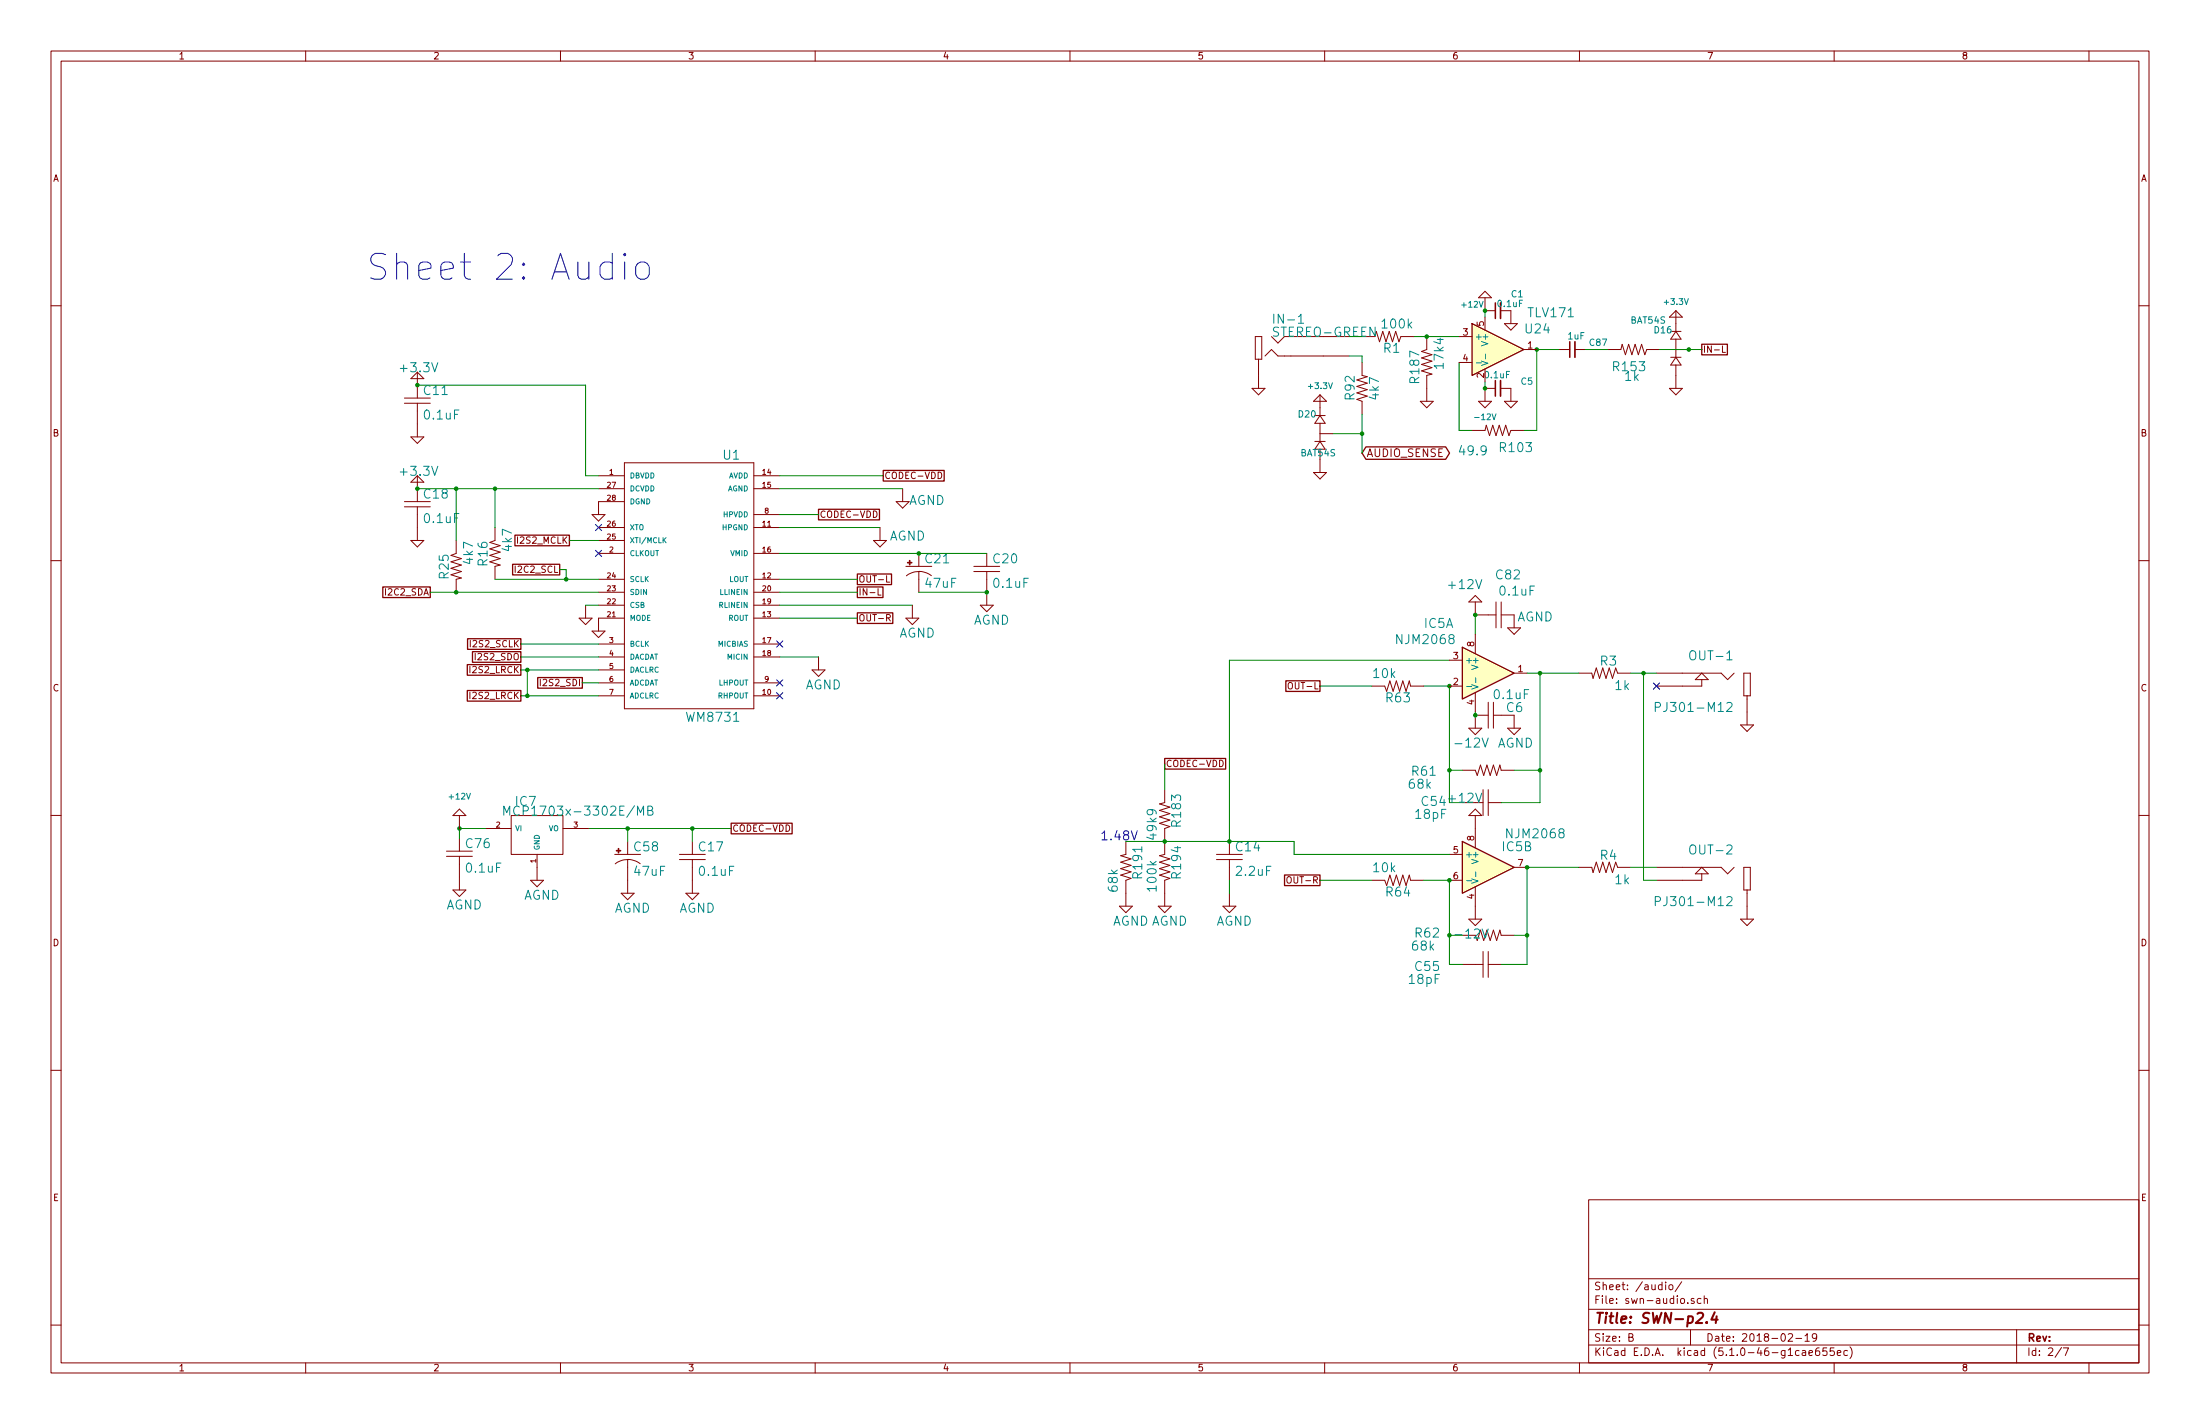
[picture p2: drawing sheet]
EESchema Schematic File Version 4
LIBS:SWN-cache
EELAYER 29 0
EELAYER END
$Descr B 17000 11000
encoding utf-8
Sheet 2 7
Title "SWN-p2.4"
Date "2018-02-19"
Rev ""
Comp ""
Comment1 ""
Comment2 ""
Comment3 ""
Comment4 ""
$EndDescr
Text Notes 8500 6500 0    70   ~ 0
1.48V
Text Notes 2825 2175 0    200  ~ 0
Sheet 2: Audio
$Comp
L SMR-eagle:+3.3V #+3.3V031
U 1 1
P 3225 2875
F 0 "#+3.3V031" H 3075 2875 70  0001 L BNN
F 1 "+3.3V" H 3075 2875 70  0000 L BNN
F 2 "" H 3225 2875 60  0001 C CNN
F 3 "" H 3225 2875 60  0001 C CNN
	1    3225 2875
	1    0    0    -1  
$EndComp
$Comp
L SMR-eagle:+3.3V #+3.3V032
U 1 1
P 3225 3675
F 0 "#+3.3V032" H 3075 3675 70  0001 L BNN
F 1 "+3.3V" H 3075 3675 70  0000 L BNN
F 2 "" H 3225 3675 60  0001 C CNN
F 3 "" H 3225 3675 60  0001 C CNN
	1    3225 3675
	1    0    0    -1  
$EndComp
$Comp
L SMR-eagle:AGND #AGND033
U 1 1
P 6325 5175
F 0 "#AGND033" H 6225 5025 70  0001 L BNN
F 1 "AGND" H 6225 5025 70  0000 L BNN
F 2 "" H 6325 5175 60  0001 C CNN
F 3 "" H 6325 5175 60  0001 C CNN
	1    6325 5175
	1    0    0    -1  
$EndComp
$Comp
L SMR-eagle:AGND #AGND034
U 1 1
P 11700 4850
F 0 "#AGND034" H 11600 4700 70  0001 L BNN
F 1 "AGND" H 11725 4900 70  0000 L BNN
F 2 "" H 11700 4850 60  0001 C CNN
F 3 "" H 11700 4850 60  0001 C CNN
	1    11700 4850
	1    0    0    -1  
$EndComp
$Comp
L SMR-eagle:AGND #AGND036
U 1 1
P 9500 7000
F 0 "#AGND036" H 9400 6850 70  0001 L BNN
F 1 "AGND" H 9400 6850 70  0000 L BNN
F 2 "" H 9500 7000 60  0001 C CNN
F 3 "" H 9500 7000 60  0001 C CNN
	1    9500 7000
	1    0    0    -1  
$EndComp
$Comp
L SMR-eagle:AGND #AGND037
U 1 1
P 9000 7000
F 0 "#AGND037" H 8900 6850 70  0001 L BNN
F 1 "AGND" H 8900 6850 70  0000 L BNN
F 2 "" H 9000 7000 60  0001 C CNN
F 3 "" H 9000 7000 60  0001 C CNN
	1    9000 7000
	1    0    0    -1  
$EndComp
$Comp
L SMR-eagle:AGND #AGND038
U 1 1
P 8700 7000
F 0 "#AGND038" H 8600 6850 70  0001 L BNN
F 1 "AGND" H 8600 6850 70  0000 L BNN
F 2 "" H 8700 7000 60  0001 C CNN
F 3 "" H 8700 7000 60  0001 C CNN
	1    8700 7000
	1    0    0    -1  
$EndComp
$Comp
L SMR-eagle:AGND #AGND039
U 1 1
P 7625 4675
F 0 "#AGND039" H 7525 4525 70  0001 L BNN
F 1 "AGND" H 7525 4525 70  0000 L BNN
F 2 "" H 7625 4675 60  0001 C CNN
F 3 "" H 7625 4675 60  0001 C CNN
	1    7625 4675
	1    0    0    -1  
$EndComp
$Comp
L SMR-eagle:CB C11
U 1 1
P 3225 3075
F 0 "C11" H 3265 3099 70  0000 L BNN
F 1 "0.1uF" H 3264 2910 70  0000 L BNN
F 2 "4ms-footprints:C0603" H 3215 2865 65  0001 L TNN
F 3 "" H 3225 3075 60  0001 C CNN
	1    3225 3075
	1    0    0    -1  
$EndComp
$Comp
L SMR-eagle:CB C14
U 1 1
P 9500 6600
F 0 "C14" H 9540 6624 70  0000 L BNN
F 1 "2.2uF" H 9539 6435 70  0000 L BNN
F 2 "4ms-footprints:C0603" H 9490 6390 65  0001 L TNN
F 3 "" H 9500 6600 60  0001 C CNN
	1    9500 6600
	1    0    0    -1  
$EndComp
$Comp
L SMR-eagle:CB C18
U 1 1
P 3225 3875
F 0 "C18" H 3265 3899 70  0000 L BNN
F 1 "0.1uF" H 3264 3710 70  0000 L BNN
F 2 "4ms-footprints:C0603" H 3215 3665 65  0001 L TNN
F 3 "" H 3225 3875 60  0001 C CNN
	1    3225 3875
	1    0    0    -1  
$EndComp
$Comp
L SMR-eagle:CB C20
U 1 1
P 7625 4375
F 0 "C20" H 7665 4399 70  0000 L BNN
F 1 "0.1uF" H 7664 4210 70  0000 L BNN
F 2 "4ms-footprints:C0603" H 7615 4165 65  0001 L TNN
F 3 "" H 7625 4375 60  0001 C CNN
	1    7625 4375
	1    0    0    -1  
$EndComp
$Comp
L 4ms-passives:CAP-ELEC-TH C21
U 1 1
P 7100 4375
AR Path="/5935F875" Ref="C21"  Part="1" 
AR Path="/5935CD8D/5935F875" Ref="C21"  Part="1" 
AR Path="/5935CD8B/59A8B3B8/5935F875" Ref="C21"  Part="1" 
AR Path="/59A8B3B8/5935F875" Ref="C21"  Part="1" 
F 0 "C21" H 7140 4399 70  0000 L BNN
F 1 "47uF" H 7139 4210 70  0000 L BNN
F 2 "4ms-footprints:CP_Elec_5x5.3" H 7090 4165 65  0001 L TNN
F 3 "" H 7100 4375 60  0001 C CNN
	1    7100 4375
	1    0    0    -1  
$EndComp
$Comp
L SMR-eagle:CB C54
U 1 1
P 11500 6200
F 0 "C54" V 11525 5675 70  0000 L BNN
F 1 "18pF" V 11625 5625 70  0000 L BNN
F 2 "4ms-footprints:C0603" H 11490 5990 65  0001 L TNN
F 3 "" H 11500 6200 60  0001 C CNN
	1    11500 6200
	0    1    1    0   
$EndComp
$Comp
L SMR-eagle:CB C55
U 1 1
P 11500 7450
F 0 "C55" V 11550 6875 70  0000 L BNN
F 1 "18pF" V 11650 6825 70  0000 L BNN
F 2 "4ms-footprints:C0603" H 11490 7240 65  0001 L TNN
F 3 "" H 11500 7450 60  0001 C CNN
	1    11500 7450
	0    1    1    0   
$EndComp
$Comp
L SMR-eagle:CB C82
U 1 1
P 11600 4750
F 0 "C82" V 11325 4700 70  0000 L BNN
F 1 "0.1uF" V 11450 4725 70  0000 L BNN
F 2 "4ms-footprints:C0603" H 11590 4540 65  0001 L TNN
F 3 "" H 11600 4750 60  0001 C CNN
	1    11600 4750
	0    1    1    0   
$EndComp
$Comp
L SMR-eagle:AGND #GND040
U 1 1
P 6800 4175
F 0 "#GND040" H 6700 4025 70  0001 L BNN
F 1 "AGND" H 6875 4175 70  0000 L BNN
F 2 "" H 6800 4175 60  0001 C CNN
F 3 "" H 6800 4175 60  0001 C CNN
	1    6800 4175
	1    0    0    -1  
$EndComp
$Comp
L SMR-eagle:AGND #GND041
U 1 1
P 6975 3875
F 0 "#GND041" H 6875 3725 70  0001 L BNN
F 1 "AGND" H 7025 3850 70  0000 L BNN
F 2 "" H 6975 3875 60  0001 C CNN
F 3 "" H 6975 3875 60  0001 C CNN
	1    6975 3875
	1    0    0    -1  
$EndComp
$Comp
L SMR-eagle:GND #GND042
U 1 1
P 4625 4875
F 0 "#GND042" H 4625 4875 60  0001 C CNN
F 1 "~" H 4625 4875 60  0001 C CNN
F 2 "" H 4625 4875 60  0001 C CNN
F 3 "" H 4625 4875 60  0001 C CNN
	1    4625 4875
	1    0    0    -1  
$EndComp
$Comp
L SMR-eagle:GND #GND043
U 1 1
P 13500 7100
F 0 "#GND043" H 13500 7100 60  0001 C CNN
F 1 "~" H 13500 7100 60  0001 C CNN
F 2 "" H 13500 7100 60  0001 C CNN
F 3 "" H 13500 7100 60  0001 C CNN
	1    13500 7100
	1    0    0    -1  
$EndComp
$Comp
L SMR-eagle:GND #GND044
U 1 1
P 13500 5600
F 0 "#GND044" H 13500 5600 60  0001 C CNN
F 1 "~" H 13500 5600 60  0001 C CNN
F 2 "" H 13500 5600 60  0001 C CNN
F 3 "" H 13500 5600 60  0001 C CNN
	1    13500 5600
	1    0    0    -1  
$EndComp
$Comp
L SMR-eagle:GND #GND045
U 1 1
P 3225 4175
F 0 "#GND045" H 3225 4175 60  0001 C CNN
F 1 "~" H 3225 4175 60  0001 C CNN
F 2 "" H 3225 4175 60  0001 C CNN
F 3 "" H 3225 4175 60  0001 C CNN
	1    3225 4175
	1    0    0    -1  
$EndComp
$Comp
L SMR-eagle:GND #GND046
U 1 1
P 3225 3375
F 0 "#GND046" H 3225 3375 60  0001 C CNN
F 1 "~" H 3225 3375 60  0001 C CNN
F 2 "" H 3225 3375 60  0001 C CNN
F 3 "" H 3225 3375 60  0001 C CNN
	1    3225 3375
	1    0    0    -1  
$EndComp
$Comp
L SMR-eagle:GND #GND047
U 1 1
P 4625 3975
F 0 "#GND047" H 4625 3975 60  0001 C CNN
F 1 "~" H 4625 3975 60  0001 C CNN
F 2 "" H 4625 3975 60  0001 C CNN
F 3 "" H 4625 3975 60  0001 C CNN
	1    4625 3975
	1    0    0    -1  
$EndComp
$Comp
L SMR-eagle:GND #GND048
U 1 1
P 4525 4775
F 0 "#GND048" H 4525 4775 60  0001 C CNN
F 1 "~" H 4525 4775 60  0001 C CNN
F 2 "" H 4525 4775 60  0001 C CNN
F 3 "" H 4525 4775 60  0001 C CNN
	1    4525 4775
	1    0    0    -1  
$EndComp
$Comp
L 4ms-ic:NJM2068-dualpwr IC5
U 2 1
P 11500 6700
F 0 "IC5" H 11600 6825 70  0000 L BNN
F 1 "NJM2068" H 11625 6925 70  0000 L BNN
F 2 "4ms-footprints:TSSOP-8_4.4x3mm_Pitch0.65mm" H 11490 6490 65  0001 L TNN
F 3 "" H 11500 6700 60  0001 C CNN
	2    11500 6700
	1    0    0    -1  
$EndComp
$Comp
L SMR-eagle:JACK-MONO-SWM2 OUT-1
U 1 1
P 13100 5300
F 0 "OUT-1" H 12800 5500 70  0000 L BNN
F 1 "PJ301-M12" H 12800 5101 70  0000 L BNN
F 2 "4ms-footprints:PJ301M-12" H 13090 5090 65  0001 L TNN
F 3 "" H 13100 5300 60  0001 C CNN
	1    13100 5300
	-1   0    0    -1  
$EndComp
$Comp
L SMR-eagle:JACK-MONO-SWM2 OUT-2
U 1 1
P 13100 6800
F 0 "OUT-2" H 12800 7000 70  0000 L BNN
F 1 "PJ301-M12" H 12800 6601 70  0000 L BNN
F 2 "4ms-footprints:PJ301M-12" H 13090 6590 65  0001 L TNN
F 3 "" H 13100 6800 60  0001 C CNN
	1    13100 6800
	-1   0    0    -1  
$EndComp
$Comp
L SMR-eagle:RB R3
U 1 1
P 12400 5200
F 0 "R3" H 12300 5259 70  0000 L BNN
F 1 "1k" H 12200 5070 70  0000 L BNN
F 2 "4ms-footprints:R0603" H 12390 4990 65  0001 L TNN
F 3 "" H 12400 5200 60  0001 C CNN
	1    12400 5200
	-1   0    0    -1  
$EndComp
$Comp
L SMR-eagle:RB R4
U 1 1
P 12400 6700
F 0 "R4" H 12300 6759 70  0000 L BNN
F 1 "1k" H 12200 6570 70  0000 L BNN
F 2 "4ms-footprints:R0603" H 12390 6490 65  0001 L TNN
F 3 "" H 12400 6700 60  0001 C CNN
	1    12400 6700
	-1   0    0    -1  
$EndComp
$Comp
L SMR-eagle:RB R16
U 1 1
P 3825 4275
F 0 "R16" H 3725 4333 70  0000 L BNN
F 1 "4k7" H 3626 4145 70  0000 L BNN
F 2 "4ms-footprints:R0603" H 3815 4065 65  0001 L TNN
F 3 "" H 3825 4275 60  0001 C CNN
	1    3825 4275
	0    -1   1    0   
$EndComp
$Comp
L SMR-eagle:RB R25
U 1 1
P 3525 4375
F 0 "R25" H 3425 4433 70  0000 L BNN
F 1 "4k7" H 3326 4245 70  0000 L BNN
F 2 "4ms-footprints:R0603" H 3515 4165 65  0001 L TNN
F 3 "" H 3525 4375 60  0001 C CNN
	1    3525 4375
	0    -1   1    0   
$EndComp
$Comp
L SMR-eagle:RB R61
U 1 1
P 11500 5950
F 0 "R61" H 10900 5925 70  0000 L BNN
F 1 "68k" H 10875 6025 70  0000 L BNN
F 2 "4ms-footprints:R0603" H 11490 5740 65  0001 L TNN
F 3 "" H 11500 5950 60  0001 C CNN
	1    11500 5950
	1    0    0    1   
$EndComp
$Comp
L SMR-eagle:RB R62
U 1 1
P 11500 7225
F 0 "R62" H 10925 7175 70  0000 L BNN
F 1 "68k" H 10900 7275 70  0000 L BNN
F 2 "4ms-footprints:R0603" H 11490 7015 65  0001 L TNN
F 3 "" H 11500 7225 60  0001 C CNN
	1    11500 7225
	1    0    0    1   
$EndComp
$Comp
L SMR-eagle:RB R64
U 1 1
P 10800 6800
F 0 "R64" H 10700 6858 70  0000 L BNN
F 1 "10k" H 10600 6670 70  0000 L BNN
F 2 "4ms-footprints:R0603" H 10790 6590 65  0001 L TNN
F 3 "" H 10800 6800 60  0001 C CNN
	1    10800 6800
	1    0    0    1   
$EndComp
$Comp
L SMR-eagle:RB R183
U 1 1
P 9000 6300
F 0 "R183" H 8900 6359 70  0000 L BNN
F 1 "49k9" H 8800 6170 70  0000 L BNN
F 2 "4ms-footprints:R0603" H 8990 6090 65  0001 L TNN
F 3 "" H 9000 6300 60  0001 C CNN
	1    9000 6300
	0    1    -1   0   
$EndComp
$Comp
L SMR-eagle:RB R191
U 1 1
P 8700 6700
F 0 "R191" H 8600 6759 70  0000 L BNN
F 1 "68k" H 8500 6570 70  0000 L BNN
F 2 "4ms-footprints:R0603" H 8690 6490 65  0001 L TNN
F 3 "" H 8700 6700 60  0001 C CNN
	1    8700 6700
	0    1    -1   0   
$EndComp
$Comp
L SMR-eagle:RB R194
U 1 1
P 9000 6700
F 0 "R194" H 8900 6759 70  0000 L BNN
F 1 "100k" H 8800 6570 70  0000 L BNN
F 2 "4ms-footprints:R0603" H 8990 6490 65  0001 L TNN
F 3 "" H 9000 6700 60  0001 C CNN
	1    9000 6700
	0    1    -1   0   
$EndComp
$Comp
L SMR-eagle:WM8731 U1
U 1 1
P 5325 4475
F 0 "U1" H 4926 5400 70  0000 L BNN
F 1 "WM8731" H 4925 3375 70  0000 L BNN
F 2 "4ms-footprints:SSOP-28" H 5315 4265 65  0001 L TNN
F 3 "" H 5325 4475 60  0001 C CNN
	1    5325 4475
	-1   0    0    -1  
$EndComp
Text GLabel 6325 3975 2    50   UnSpc ~ 0
CODEC-VDD
Text GLabel 6825 3675 2    50   UnSpc ~ 0
CODEC-VDD
Text GLabel 9000 5900 2    50   UnSpc ~ 0
CODEC-VDD
Text GLabel 4325 4400 0    50   UnSpc ~ 0
I2C2_SCL
Text GLabel 3325 4575 0    50   UnSpc ~ 0
I2C2_SDA
Text GLabel 4025 5175 0    50   UnSpc ~ 0
I2S2_LRCK
Text GLabel 4025 5375 0    50   UnSpc ~ 0
I2S2_LRCK
Text GLabel 4400 4175 0    50   UnSpc ~ 0
I2S2_MCLK
Text GLabel 4025 4975 0    50   UnSpc ~ 0
I2S2_SCLK
Text GLabel 4500 5275 0    50   UnSpc ~ 0
I2S2_SDI
Text GLabel 4025 5075 0    50   UnSpc ~ 0
I2S2_SDO
Text GLabel 6625 4575 2    50   UnSpc ~ 0
IN-L
Text GLabel 13150 2700 2    50   UnSpc ~ 0
IN-L
Text GLabel 6625 4475 2    50   UnSpc ~ 0
OUT-L
Text GLabel 10200 5300 0    50   UnSpc ~ 0
OUT-L
Text GLabel 6625 4775 2    50   UnSpc ~ 0
OUT-R
Text GLabel 10200 6800 0    50   UnSpc ~ 0
OUT-R
NoConn ~ 12800 5300
NoConn ~ 4625 4075
NoConn ~ 4625 4275
NoConn ~ 6025 4975
NoConn ~ 6025 5275
NoConn ~ 6025 5375
$Comp
L SMR-eagle:AGND #AGND?
U 1 1
P 4850 6900
AR Path="/59A8B3C0/59BB4DA9" Ref="#AGND?"  Part="1" 
AR Path="/59A8B3B8/59BB4DA9" Ref="#AGND050"  Part="1" 
F 0 "#AGND050" H 4750 6750 70  0001 L BNN
F 1 "AGND" H 4750 6750 70  0000 L BNN
F 2 "" H 4850 6900 60  0001 C CNN
F 3 "" H 4850 6900 60  0001 C CNN
	1    4850 6900
	1    0    0    -1  
$EndComp
$Comp
L SMR-eagle:AGND #AGND?
U 1 1
P 5350 6900
AR Path="/59A8B3C0/59BB4DAF" Ref="#AGND?"  Part="1" 
AR Path="/59A8B3B8/59BB4DAF" Ref="#AGND051"  Part="1" 
F 0 "#AGND051" H 5250 6750 70  0001 L BNN
F 1 "AGND" H 5250 6750 70  0000 L BNN
F 2 "" H 5350 6900 60  0001 C CNN
F 3 "" H 5350 6900 60  0001 C CNN
	1    5350 6900
	1    0    0    -1  
$EndComp
$Comp
L SMR-eagle:AGND #AGND?
U 1 1
P 4150 6800
AR Path="/59A8B3C0/59BB4DB5" Ref="#AGND?"  Part="1" 
AR Path="/59A8B3B8/59BB4DB5" Ref="#AGND052"  Part="1" 
F 0 "#AGND052" H 4050 6650 70  0001 L BNN
F 1 "AGND" H 4050 6650 70  0000 L BNN
F 2 "" H 4150 6800 60  0001 C CNN
F 3 "" H 4150 6800 60  0001 C CNN
	1    4150 6800
	1    0    0    -1  
$EndComp
$Comp
L SMR-eagle:AGND #AGND?
U 1 1
P 3550 6875
AR Path="/59A8B3C0/59BB4DBB" Ref="#AGND?"  Part="1" 
AR Path="/59A8B3B8/59BB4DBB" Ref="#AGND053"  Part="1" 
F 0 "#AGND053" H 3450 6725 70  0001 L BNN
F 1 "AGND" H 3450 6725 70  0000 L BNN
F 2 "" H 3550 6875 60  0001 C CNN
F 3 "" H 3550 6875 60  0001 C CNN
	1    3550 6875
	1    0    0    -1  
$EndComp
$Comp
L SMR-eagle:CB C?
U 1 1
P 5350 6600
AR Path="/59A8B3C0/59BB4DC1" Ref="C?"  Part="1" 
AR Path="/59A8B3B8/59BB4DC1" Ref="C17"  Part="1" 
F 0 "C17" H 5390 6624 70  0000 L BNN
F 1 "0.1uF" H 5389 6435 70  0000 L BNN
F 2 "4ms-footprints:C0603" H 5340 6390 65  0001 L TNN
F 3 "" H 5350 6600 60  0001 C CNN
	1    5350 6600
	1    0    0    -1  
$EndComp
$Comp
L 4ms-passives:CAP-ELEC-TH C?
U 1 1
P 4850 6600
AR Path="/59BB4DC8" Ref="C?"  Part="1" 
AR Path="/5935CD95/59BB4DC8" Ref="C?"  Part="1" 
AR Path="/59A8B3C0/59BB4DC8" Ref="C?"  Part="1" 
AR Path="/59A8B3B8/59BB4DC8" Ref="C58"  Part="1" 
F 0 "C58" H 4890 6624 70  0000 L BNN
F 1 "47uF" H 4889 6435 70  0000 L BNN
F 2 "4ms-footprints:CP_Elec_5x5.3" H 4840 6390 65  0001 L TNN
F 3 "" H 4850 6600 60  0001 C CNN
	1    4850 6600
	1    0    0    -1  
$EndComp
$Comp
L SMR-eagle:CB C?
U 1 1
P 3550 6575
AR Path="/59A8B3C0/59BB4DCF" Ref="C?"  Part="1" 
AR Path="/59A8B3B8/59BB4DCF" Ref="C76"  Part="1" 
F 0 "C76" H 3590 6599 70  0000 L BNN
F 1 "0.1uF" H 3589 6410 70  0000 L BNN
F 2 "4ms-footprints:C0603" H 3540 6365 65  0001 L TNN
F 3 "" H 3550 6575 60  0001 C CNN
	1    3550 6575
	1    0    0    -1  
$EndComp
$Comp
L 4ms-ic:MCP1703x-XX02E IC?
U 1 1
P 4150 6450
AR Path="/59A8B3C0/59BB4DD6" Ref="IC?"  Part="1" 
AR Path="/59A8B3B8/59BB4DD6" Ref="IC7"  Part="1" 
F 0 "IC7" H 3975 6675 70  0000 L BNN
F 1 "MCP1703x-3302E/MB" H 3875 6600 70  0000 L BNN
F 2 "TO_SOT_Packages_SMD:SOT-89-3" H 4140 6240 65  0001 L TNN
F 3 "" H 4150 6450 60  0001 C CNN
	1    4150 6450
	1    0    0    -1  
$EndComp
Text GLabel 5650 6400 2    50   UnSpc ~ 0
CODEC-VDD
Wire Wire Line
	4625 3675 4525 3675
Wire Wire Line
	4525 3675 4525 2975
Wire Wire Line
	4525 2975 3225 2975
Connection ~ 3225 2975
Wire Wire Line
	3225 3775 3525 3775
Wire Wire Line
	3525 3775 3525 4175
Wire Wire Line
	3825 4075 3825 3775
Wire Wire Line
	3825 3775 3525 3775
Connection ~ 3225 3775
Connection ~ 3825 3775
Connection ~ 3525 3775
Wire Wire Line
	6325 5075 6025 5075
Wire Wire Line
	9500 6800 9500 6900
Wire Wire Line
	6800 4075 6025 4075
Wire Wire Line
	7100 4575 7625 4575
Connection ~ 7625 4575
Wire Wire Line
	6975 3775 6025 3775
Wire Wire Line
	6325 3975 6025 3975
Wire Wire Line
	6025 3675 6825 3675
Wire Wire Line
	9000 5900 9000 6100
Wire Wire Line
	4625 4675 4525 4675
Wire Wire Line
	3825 4475 4375 4475
Wire Wire Line
	3325 4575 3525 4575
Wire Wire Line
	4025 5175 4075 5175
Wire Wire Line
	4025 5375 4075 5375
Wire Wire Line
	4625 4975 4025 4975
Wire Wire Line
	4625 5075 4025 5075
Wire Wire Line
	6025 4575 6625 4575
Wire Wire Line
	6025 4675 7050 4675
Wire Wire Line
	12600 6700 12800 6700
Wire Wire Line
	12600 5200 12700 5200
Wire Wire Line
	12800 6800 12700 6800
Wire Wire Line
	12700 6800 12700 5200
Connection ~ 12700 5200
Wire Wire Line
	11000 5300 11200 5300
Wire Wire Line
	11200 5300 11200 5950
Wire Wire Line
	11200 5950 11300 5950
Wire Wire Line
	11200 6200 11300 6200
Connection ~ 11200 5300
Connection ~ 11200 5950
Wire Wire Line
	11700 5950 11900 5950
Wire Wire Line
	11900 5200 11900 5950
Wire Wire Line
	11800 5200 11900 5200
Wire Wire Line
	11900 6200 11600 6200
Connection ~ 11900 5950
Wire Wire Line
	11000 6800 11200 6800
Wire Wire Line
	11200 6800 11200 7225
Wire Wire Line
	11200 7225 11300 7225
Wire Wire Line
	11200 7450 11300 7450
Connection ~ 11200 6800
Connection ~ 11200 7225
Wire Wire Line
	11700 7225 11800 7225
Wire Wire Line
	11800 6700 11800 7225
Wire Wire Line
	11800 6700 12200 6700
Wire Wire Line
	11800 7450 11600 7450
Connection ~ 11800 6700
Connection ~ 11800 7225
Wire Wire Line
	6025 4475 6625 4475
Wire Wire Line
	10200 5300 10600 5300
Wire Wire Line
	6025 4775 6625 4775
Wire Wire Line
	10200 6800 10600 6800
Wire Wire Line
	11200 6600 10000 6600
Wire Wire Line
	10000 6600 10000 6500
Wire Wire Line
	10000 6500 9500 6500
Wire Wire Line
	9500 6500 9500 5100
Wire Wire Line
	9500 5100 11200 5100
Connection ~ 9000 6500
Connection ~ 9500 6500
Wire Wire Line
	4400 4175 4625 4175
Wire Wire Line
	4500 5275 4625 5275
Wire Wire Line
	4075 5175 4075 5375
Connection ~ 4075 5375
Connection ~ 4075 5175
Wire Wire Line
	6025 4275 7100 4275
Connection ~ 7100 4275
Wire Wire Line
	3550 6400 3750 6400
Connection ~ 3550 6400
Wire Wire Line
	4550 6400 4850 6400
Connection ~ 4850 6400
Connection ~ 5350 6400
Wire Wire Line
	3550 6475 3550 6400
Wire Wire Line
	4850 6500 4850 6400
Wire Wire Line
	5350 6500 5350 6400
$Comp
L SMR-eagle:+12V #+12V055
U 1 1
P 3550 6300
AR Path="/59B8FD5E" Ref="#+12V055"  Part="1" 
AR Path="/59A8B3B8/59B8FD5E" Ref="#+12V055"  Part="1" 
F 0 "#+12V055" H 3550 6300 45  0001 L BNN
F 1 "+12V" H 3550 6450 45  0000 C CNN
F 2 "" H 3550 6300 60  0001 C CNN
F 3 "" H 3550 6300 60  0001 C CNN
	1    3550 6300
	1    0    0    -1  
$EndComp
$Comp
L SMR-eagle:+12V #+12V056
U 1 1
P 11400 4650
AR Path="/59B91DAD" Ref="#+12V056"  Part="1" 
AR Path="/59A8B3B8/59B91DAD" Ref="#+12V056"  Part="1" 
F 0 "#+12V056" H 11300 4750 70  0001 L BNN
F 1 "+12V" H 11175 4750 70  0000 L BNN
F 2 "" H 11400 4650 60  0001 C CNN
F 3 "" H 11400 4650 60  0001 C CNN
	1    11400 4650
	1    0    0    -1  
$EndComp
Wire Wire Line
	11400 4900 11400 4750
Connection ~ 11400 4750
$Comp
L SMR-eagle:RB R63
U 1 1
P 10800 5300
F 0 "R63" H 10700 5358 70  0000 L BNN
F 1 "10k" H 10600 5170 70  0000 L BNN
F 2 "4ms-footprints:R0603" H 10790 5090 65  0001 L TNN
F 3 "" H 10800 5300 60  0001 C CNN
	1    10800 5300
	1    0    0    1   
$EndComp
$Comp
L SMR-eagle:AGND #AGND058
U 1 1
P 11700 5625
F 0 "#AGND058" H 11600 5475 70  0001 L BNN
F 1 "AGND" H 11550 5475 70  0000 L BNN
F 2 "" H 11700 5625 60  0001 C CNN
F 3 "" H 11700 5625 60  0001 C CNN
	1    11700 5625
	-1   0    0    -1  
$EndComp
$Comp
L SMR-eagle:CB C6
U 1 1
P 11500 5525
F 0 "C6" V 11475 5250 70  0000 L BNN
F 1 "0.1uF" V 11375 5200 70  0000 L BNN
F 2 "4ms-footprints:C0603" H 11490 5315 65  0001 L TNN
F 3 "" H 11500 5525 60  0001 C CNN
	1    11500 5525
	0    -1   1    0   
$EndComp
$Comp
L SMR-eagle:-12V #-12V059
U 1 1
P 11400 5625
F 0 "#-12V059" H 11600 5526 70  0001 R TNN
F 1 "-12V" H 11575 5550 70  0000 R TNN
F 2 "" H 11400 5625 60  0001 C CNN
F 3 "" H 11400 5625 60  0001 C CNN
	1    11400 5625
	-1   0    0    -1  
$EndComp
Wire Wire Line
	11400 5500 11400 5525
Connection ~ 11400 5525
$Comp
L 4ms-ic:NJM2068-dualpwr IC5
U 1 1
P 11500 5200
F 0 "IC5" H 11000 5550 70  0000 L BNN
F 1 "NJM2068" H 10775 5425 70  0000 L BNN
F 2 "4ms-footprints:TSSOP-8_4.4x3mm_Pitch0.65mm" H 11490 4990 65  0001 L TNN
F 3 "" H 11500 5200 60  0001 C CNN
	1    11500 5200
	1    0    0    -1  
$EndComp
Connection ~ 11900 5200
Connection ~ 3525 4575
Wire Wire Line
	4325 4400 4375 4400
Wire Wire Line
	4375 4400 4375 4475
Connection ~ 4375 4475
$Comp
L SMR-eagle:-12V #-12V01
U 1 1
P 11400 7100
F 0 "#-12V01" H 11600 7001 70  0001 R TNN
F 1 "-12V" H 11575 7025 70  0000 R TNN
F 2 "" H 11400 7100 60  0001 C CNN
F 3 "" H 11400 7100 60  0001 C CNN
	1    11400 7100
	-1   0    0    -1  
$EndComp
$Comp
L SMR-eagle:+12V #+12V01
U 1 1
P 11400 6300
AR Path="/59BC8960" Ref="#+12V01"  Part="1" 
AR Path="/59A8B3B8/59BC8960" Ref="#+12V01"  Part="1" 
F 0 "#+12V01" H 11300 6400 70  0001 L BNN
F 1 "+12V" H 11175 6400 70  0000 L BNN
F 2 "" H 11400 6300 60  0001 C CNN
F 3 "" H 11400 6300 60  0001 C CNN
	1    11400 6300
	1    0    0    -1  
$EndComp
$Comp
L SMR-eagle:AGND #AGND01
U 1 1
P 7050 4775
F 0 "#AGND01" H 6950 4625 70  0001 L BNN
F 1 "AGND" H 6950 4625 70  0000 L BNN
F 2 "" H 7050 4775 60  0001 C CNN
F 3 "" H 7050 4775 60  0001 C CNN
	1    7050 4775
	1    0    0    -1  
$EndComp
Wire Wire Line
	3825 3775 4625 3775
Wire Wire Line
	12700 5200 12800 5200
Wire Wire Line
	11200 5950 11200 6200
Wire Wire Line
	11900 5950 11900 6200
Wire Wire Line
	11200 7225 11200 7450
Wire Wire Line
	11800 7225 11800 7450
Wire Wire Line
	9000 6500 8700 6500
Wire Wire Line
	9500 6500 9000 6500
Wire Wire Line
	4075 5375 4625 5375
Wire Wire Line
	4075 5175 4625 5175
Wire Wire Line
	7100 4275 7625 4275
Wire Wire Line
	4850 6400 5350 6400
Wire Wire Line
	5350 6400 5650 6400
Wire Wire Line
	11900 5200 12200 5200
Wire Wire Line
	3525 4575 4625 4575
Wire Wire Line
	4375 4475 4625 4475
$Comp
L SMR-eagle:GND #GND?
U 1 1
P 9725 3000
AR Path="/59AF0AB3/5C09BE12" Ref="#GND?"  Part="1" 
AR Path="/59A8B3B8/5C09BE12" Ref="#GND0111"  Part="1" 
F 0 "#GND0111" H 9725 3000 60  0001 C CNN
F 1 "~" H 9725 3000 60  0001 C CNN
F 2 "" H 9725 3000 60  0001 C CNN
F 3 "" H 9725 3000 60  0001 C CNN
	1    9725 3000
	1    0    0    -1  
$EndComp
$Comp
L SMR-eagle:RB R?
U 1 1
P 10725 2600
AR Path="/59AF0AB3/5C09BE18" Ref="R?"  Part="1" 
AR Path="/59A8B3B8/5C09BE18" Ref="R1"  Part="1" 
F 0 "R1" H 10625 2658 70  0000 L BNN
F 1 "100k" H 10525 2470 70  0000 L BNN
F 2 "4ms-footprints:R0603" H 10715 2390 65  0001 L TNN
F 3 "" H 10725 2600 60  0001 C CNN
	1    10725 2600
	-1   0    0    1   
$EndComp
$Comp
L 4ms-mech:JACK-STEREO-MINI TRANSPOSE?
U 1 1
P 10125 2700
AR Path="/59AF0AB3/5C09BE1F" Ref="TRANSPOSE?"  Part="1" 
AR Path="/59A8B3B8/5C09BE1F" Ref="IN-1"  Part="1" 
F 0 "IN-1" H 9825 2900 70  0000 L BNN
F 1 "STEREO-GREEN" H 9825 2800 70  0000 L BNN
F 2 "4ms-footprints:PJ301M-12" H 10115 2490 65  0001 L TNN
F 3 "" H 10125 2700 60  0001 C CNN
	1    10125 2700
	1    0    0    -1  
$EndComp
$Comp
L SMR-eagle:RB R?
U 1 1
P 10525 3000
AR Path="/59AF0AB3/5C09BE26" Ref="R?"  Part="1" 
AR Path="/59A8B3B8/5C09BE26" Ref="R92"  Part="1" 
F 0 "R92" H 10425 3058 70  0000 L BNN
F 1 "4k7" H 10426 2870 70  0000 L BNN
F 2 "4ms-footprints:R0603" H 10515 2790 65  0001 L TNN
F 3 "" H 10525 3000 60  0001 C CNN
	1    10525 3000
	0    -1   -1   0   
$EndComp
$Comp
L SMR-eagle:GND #GND?
U 1 1
P 10200 3650
AR Path="/59AF0AB3/5C09BE2D" Ref="#GND?"  Part="1" 
AR Path="/59A8B3B8/5C09BE2D" Ref="#GND0114"  Part="1" 
F 0 "#GND0114" H 10200 3650 60  0001 C CNN
F 1 "~" H 10200 3650 60  0001 C CNN
F 2 "" H 10200 3650 60  0001 C CNN
F 3 "" H 10200 3650 60  0001 C CNN
	1    10200 3650
	1    0    0    -1  
$EndComp
$Comp
L SMR-eagle:DIODE-DUAL D?
U 1 1
P 10200 3350
AR Path="/59AF0AB3/5C09BE33" Ref="D?"  Part="1" 
AR Path="/59A8B3B8/5C09BE33" Ref="D20"  Part="1" 
F 0 "D20" H 10225 3475 50  0000 L BNN
F 1 "BAT54S" H 10075 3175 50  0000 L BNN
F 2 "4ms-footprints:SOT23" H 10190 3140 65  0001 L TNN
F 3 "" H 10200 3350 60  0001 C CNN
	1    10200 3350
	-1   0    0    -1  
$EndComp
$Comp
L SMR-eagle:+3.3V #+3.3V?
U 1 1
P 10200 3050
AR Path="/59AF0AB3/5C09BE3A" Ref="#+3.3V?"  Part="1" 
AR Path="/59A8B3B8/5C09BE3A" Ref="#+3.3V0101"  Part="1" 
F 0 "#+3.3V0101" H 10200 3050 45  0001 L BNN
F 1 "+3.3V" H 10200 3121 45  0000 C CNN
F 2 "" H 10200 3050 60  0001 C CNN
F 3 "" H 10200 3050 60  0001 C CNN
	1    10200 3050
	1    0    0    -1  
$EndComp
Text GLabel 10525 3500 2    60   BiDi ~ 0
AUDIO_SENSE
$Comp
L SMR-eagle:RB R?
U 1 1
P 11025 2800
AR Path="/59AF0AB3/5C09BE41" Ref="R?"  Part="1" 
AR Path="/59A8B3B8/5C09BE41" Ref="R187"  Part="1" 
F 0 "R187" H 10925 2858 70  0000 L BNN
F 1 "17k4" H 10826 2670 70  0000 L BNN
F 2 "4ms-footprints:R0603" H 11015 2590 65  0001 L TNN
F 3 "" H 11025 2800 60  0001 C CNN
	1    11025 2800
	0    -1   1    0   
$EndComp
$Comp
L SMR-eagle:GND #GND?
U 1 1
P 11025 3100
AR Path="/59AF0AB3/5C09BE48" Ref="#GND?"  Part="1" 
AR Path="/59A8B3B8/5C09BE48" Ref="#GND0115"  Part="1" 
F 0 "#GND0115" H 11025 3100 60  0001 C CNN
F 1 "~" H 11025 3100 60  0001 C CNN
F 2 "" H 11025 3100 60  0001 C CNN
F 3 "" H 11025 3100 60  0001 C CNN
	1    11025 3100
	1    0    0    -1  
$EndComp
$Comp
L SMR-eagle:RB R?
U 1 1
P 11575 3325
AR Path="/59AF0AB3/5C09BE4F" Ref="R?"  Part="1" 
AR Path="/59A8B3B8/5C09BE4F" Ref="R103"  Part="1" 
F 0 "R103" H 11300 3425 70  0000 L BNN
F 1 "49.9" H 11650 3450 70  0000 L BNN
F 2 "4ms-footprints:R0603" H 11565 3115 65  0001 L TNN
F 3 "" H 11575 3325 60  0001 C CNN
	1    11575 3325
	-1   0    0    1   
$EndComp
$Comp
L SMR-eagle:+12V #+12V?
U 1 1
P 11475 2300
AR Path="/5C09BE56" Ref="#+12V?"  Part="1" 
AR Path="/59AF0AB3/5C09BE56" Ref="#+12V?"  Part="1" 
AR Path="/59A8B3B8/5C09BE56" Ref="#+12V0101"  Part="1" 
F 0 "#+12V0101" H 11475 2300 45  0001 L BNN
F 1 "+12V" H 11375 2250 45  0000 C CNN
F 2 "" H 11475 2300 60  0001 C CNN
F 3 "" H 11475 2300 60  0001 C CNN
	1    11475 2300
	1    0    0    -1  
$EndComp
$Comp
L SMR-eagle:-12V #-12V?
U 1 1
P 11475 3100
AR Path="/59AF0AB3/5C09BE5C" Ref="#-12V?"  Part="1" 
AR Path="/59A8B3B8/5C09BE5C" Ref="#-12V0101"  Part="1" 
F 0 "#-12V0101" H 11475 3100 45  0001 R TNN
F 1 "-12V" H 11475 2981 45  0000 C CNN
F 2 "" H 11475 3100 60  0001 C CNN
F 3 "" H 11475 3100 60  0001 C CNN
	1    11475 3100
	1    0    0    -1  
$EndComp
$Comp
L 4ms-passives:C_Small C1
U 1 1
P 11575 2400
F 0 "C1" V 11700 2200 50  0000 L CNN
F 1 "0.1uF" V 11625 2200 50  0000 L CNN
F 2 "4ms-footprints:C0603" H 11575 2400 50  0001 C CNN
F 3 "" H 11575 2400 50  0001 C CNN
	1    11575 2400
	0    -1   -1   0   
$EndComp
$Comp
L SMR-eagle:GND #GND?
U 1 1
P 11675 3100
AR Path="/59AF0AB3/5C09BE69" Ref="#GND?"  Part="1" 
AR Path="/59A8B3B8/5C09BE69" Ref="#GND0118"  Part="1" 
F 0 "#GND0118" H 11675 3100 60  0001 C CNN
F 1 "~" H 11675 3100 60  0001 C CNN
F 2 "" H 11675 3100 60  0001 C CNN
F 3 "" H 11675 3100 60  0001 C CNN
	1    11675 3100
	1    0    0    -1  
$EndComp
$Comp
L SMR-eagle:GND #GND?
U 1 1
P 11675 2500
AR Path="/59AF0AB3/5C09BE6F" Ref="#GND?"  Part="1" 
AR Path="/59A8B3B8/5C09BE6F" Ref="#GND0119"  Part="1" 
F 0 "#GND0119" H 11675 2500 60  0001 C CNN
F 1 "~" H 11675 2500 60  0001 C CNN
F 2 "" H 11675 2500 60  0001 C CNN
F 3 "" H 11675 2500 60  0001 C CNN
	1    11675 2500
	1    0    0    -1  
$EndComp
$Comp
L 4ms-passives:C_Small C5
U 1 1
P 11575 3000
F 0 "C5" V 11625 2725 50  0000 L CNN
F 1 "0.1uF" V 11675 2900 50  0000 L CNN
F 2 "4ms-footprints:C0603" H 11575 3000 50  0001 C CNN
F 3 "" H 11575 3000 50  0001 C CNN
	1    11575 3000
	0    -1   -1   0   
$EndComp
Wire Wire Line
	10425 2600 10525 2600
Wire Wire Line
	10425 2750 10525 2750
Wire Wire Line
	10525 2750 10525 2800
Wire Wire Line
	10525 3200 10525 3350
Wire Wire Line
	10525 3350 10300 3350
Wire Wire Line
	10925 2600 11025 2600
Wire Wire Line
	11275 2800 11275 3325
Connection ~ 10525 3350
Wire Wire Line
	11875 2700 11875 3325
Wire Wire Line
	11875 2700 12050 2700
Connection ~ 11875 2700
Wire Wire Line
	11275 3325 11375 3325
Wire Wire Line
	11875 3325 11775 3325
Connection ~ 11025 2600
$Comp
L 4ms-ic:OPAMP-SINGLE U24
U 1 1
P 11575 2700
F 0 "U24" H 11775 2825 70  0000 L BNN
F 1 "TLV171" H 11800 2950 70  0000 L BNN
F 2 "TO_SOT_Packages_SMD:SOT-23-5" H 11565 2490 65  0001 L TNN
F 3 "" H 11575 2700 60  0001 C CNN
	1    11575 2700
	1    0    0    -1  
$EndComp
Wire Wire Line
	10525 3350 10525 3500
Wire Wire Line
	11025 2600 11275 2600
Wire Wire Line
	11475 2450 11475 2400
Connection ~ 11475 2400
Wire Wire Line
	11475 2950 11475 3000
Connection ~ 11475 3000
$Comp
L SMR-eagle:RB R?
U 1 1
P 12625 2700
AR Path="/59AF0AB3/5BE1276F" Ref="R?"  Part="1" 
AR Path="/59A8B3B8/5BE1276F" Ref="R153"  Part="1" 
F 0 "R153" H 12525 2800 70  0000 L BNN
F 1 "1k" H 12575 2875 70  0000 L BNN
F 2 "4ms-footprints:R0603" H 12615 2490 65  0001 L TNN
F 3 "" H 12625 2700 60  0001 C CNN
	1    12625 2700
	-1   0    0    1   
$EndComp
$Comp
L SMR-eagle:GND #GND?
U 1 1
P 12950 3000
AR Path="/59AF0AB3/5BE128FF" Ref="#GND?"  Part="1" 
AR Path="/59A8B3B8/5BE128FF" Ref="#GND0153"  Part="1" 
F 0 "#GND0153" H 12950 3000 60  0001 C CNN
F 1 "~" H 12950 3000 60  0001 C CNN
F 2 "" H 12950 3000 60  0001 C CNN
F 3 "" H 12950 3000 60  0001 C CNN
	1    12950 3000
	1    0    0    -1  
$EndComp
$Comp
L SMR-eagle:DIODE-DUAL D?
U 1 1
P 12950 2700
AR Path="/59AF0AB3/5BE12905" Ref="D?"  Part="1" 
AR Path="/59A8B3B8/5BE12905" Ref="D16"  Part="1" 
F 0 "D16" H 12975 2825 50  0000 L BNN
F 1 "BAT54S" H 13025 2900 50  0000 L BNN
F 2 "4ms-footprints:SOT23" H 12940 2490 65  0001 L TNN
F 3 "" H 12950 2700 60  0001 C CNN
	1    12950 2700
	-1   0    0    -1  
$EndComp
$Comp
L SMR-eagle:+3.3V #+3.3V?
U 1 1
P 12950 2400
AR Path="/59AF0AB3/5BE1290B" Ref="#+3.3V?"  Part="1" 
AR Path="/59A8B3B8/5BE1290B" Ref="#+3.3V0104"  Part="1" 
F 0 "#+3.3V0104" H 12950 2400 45  0001 L BNN
F 1 "+3.3V" H 12950 2471 45  0000 C CNN
F 2 "" H 12950 2400 60  0001 C CNN
F 3 "" H 12950 2400 60  0001 C CNN
	1    12950 2400
	1    0    0    -1  
$EndComp
Wire Wire Line
	13150 2700 13050 2700
Wire Wire Line
	13050 2700 12825 2700
Connection ~ 13050 2700
$Comp
L 4ms-passives:C_Small C87
U 1 1
P 12150 2700
F 0 "C87" V 12200 2425 50  0000 L CNN
F 1 "1uF" V 12250 2600 50  0000 L CNN
F 2 "4ms-footprints:C0603" H 12150 2700 50  0001 C CNN
F 3 "" H 12150 2700 50  0001 C CNN
	1    12150 2700
	0    -1   -1   0   
$EndComp
Wire Wire Line
	12250 2700 12425 2700
$EndSCHEMATC
